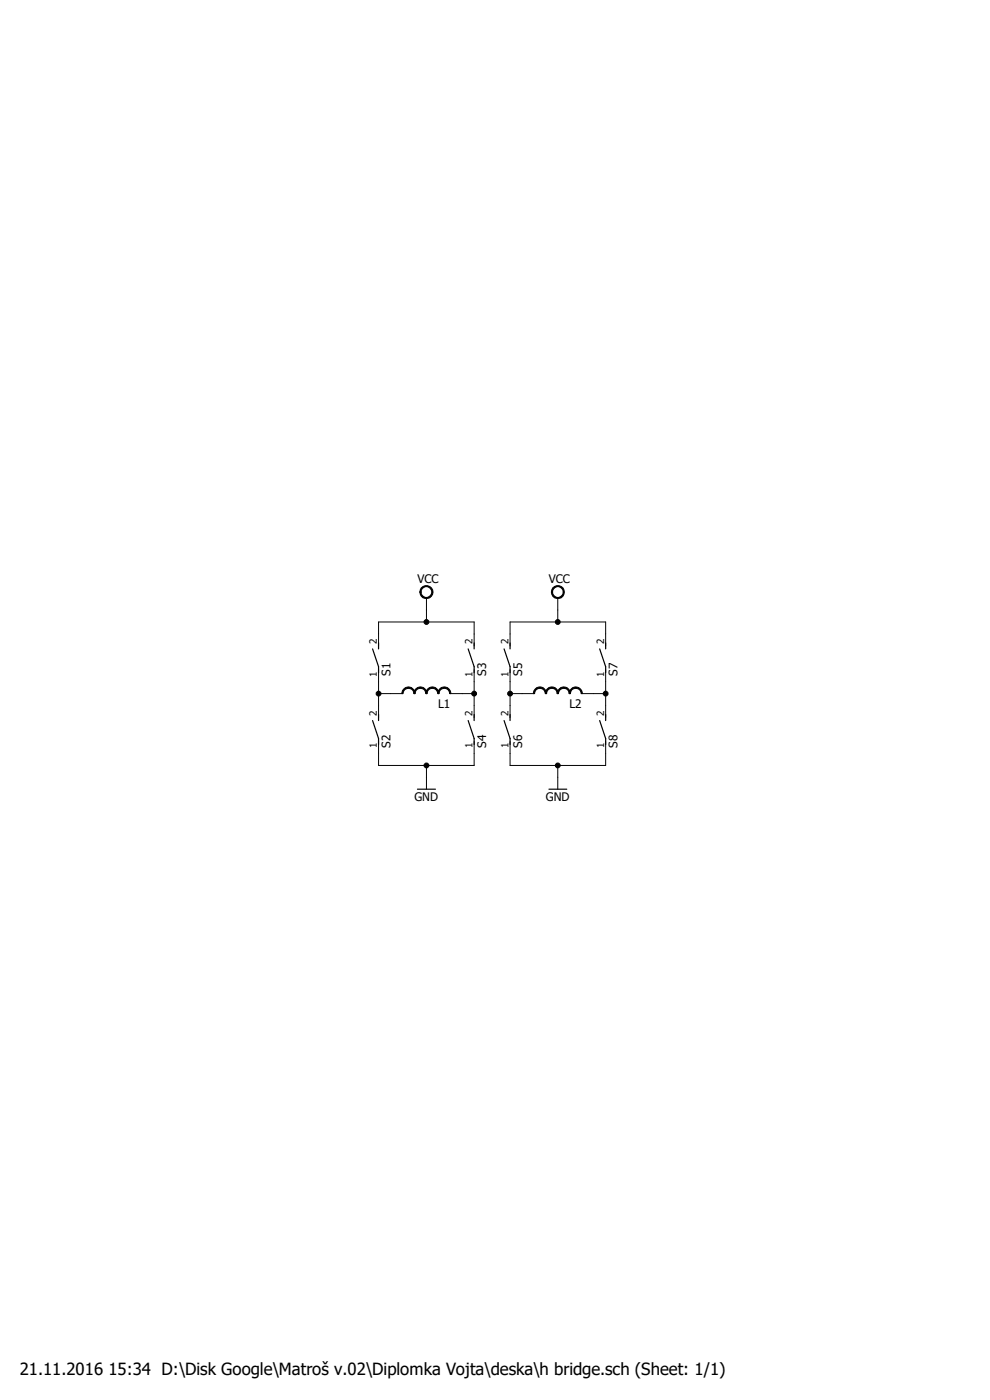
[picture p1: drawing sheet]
<svg xmlns="http://www.w3.org/2000/svg" width="210mm" height="297mm" viewBox="0 0 210 297" stroke-linecap="round" stroke-linejoin="round" font-family="sans-serif">
<path d="M78.4 121.3l53.2 49.3M131.6 121.3l-53.2 49.3" fill="none" stroke="#fff" stroke-width=".21"/>
<g fill="#000">
<path d="M89.4 124.7a1.4 1.4 0 0 1 2.2 .1 1.4 1.4 0 0 1-.7 2.1 1.4 1.4 0 0 1-1.8-1.3h.2a1.15 1.15 0 0 1 1.7-1 1.15 1.15 0 0 1 .2 2 1.15 1.15 0 0 1-1.8-.6l-.1-.4h-.2z" fill-rule="evenodd"/>
<path d="M117.3 124.7a1.38 1.38 0 0 1 2.2 .1 1.38 1.38 0 0 1-.7 2.1 1.38 1.38 0 0 1-1.8-1.3h.2a1.15 1.15 0 0 1 1.7-1 1.15 1.15 0 0 1 .2 2 1.15 1.15 0 0 1-1.8-.6l-.1-.4h-.2z" fill-rule="evenodd"/>
<path d="M85.6 146.2l.8-.4h.3v.2a1.12 1.12 0 0 0-1.2 1.2h-.2v-.3z" fill-rule="evenodd"/>
<path d="M86.7 145.8a1.45 1.45 0 0 1 1.4 1.4h-.3a1.12 1.12 0 0 0-1.1-1.2z" fill-rule="evenodd"/>
<path d="M88.2 146.2l.8-.4h.2v.2a1.12 1.12 0 0 0-1.1 1.2h-.3v-.3z" fill-rule="evenodd"/>
<path d="M89.2 145.8a1.45 1.45 0 0 1 1.4 1.4h-.3a1.12 1.12 0 0 0-1.1-1.2z" fill-rule="evenodd"/>
<path d="M90.7 146.2l.8-.4h.2v.2a1.12 1.12 0 0 0-1.1 1.2h-.3v-.3z" fill-rule="evenodd"/>
<path d="M91.7 145.8a1.45 1.45 0 0 1 1.4 1.4h-.2a1.21 1.21 0 0 0-1.2-1.2z" fill-rule="evenodd"/>
<path d="M93.3 146.2l.7-.4h.3v.2a1.12 1.12 0 0 0-1.2 1.2h-.2v-.3z" fill-rule="evenodd"/>
<path d="M94.3 145.8a1.37 1.37 0 0 1 1.3 1.4h-.2a1.12 1.12 0 0 0-1.1-1.2z" fill-rule="evenodd"/>
<path d="M113.5 146.2l.8-.4h.3v.2a1.12 1.12 0 0 0-1.2 1.2h-.2v-.3z" fill-rule="evenodd"/>
<path d="M114.6 145.8a1.45 1.45 0 0 1 1.4 1.4h-.3a1.21 1.21 0 0 0-1.1-1.2z" fill-rule="evenodd"/>
<path d="M116.1 146.2l.7-.4h.3v.2a1.12 1.12 0 0 0-1.1 1.2h-.3v-.3z" fill-rule="evenodd"/>
<path d="M117.1 145.8a1.37 1.37 0 0 1 1.3 1.4h-.2a1.12 1.12 0 0 0-1.1-1.2z" fill-rule="evenodd"/>
<path d="M118.6 146.2l.8-.4h.2v.2a1.19 1.19 0 0 0-1.2 1.2h-.2v-.3z" fill-rule="evenodd"/>
<path d="M119.6 145.8a1.37 1.37 0 0 1 1.4 1.4h-.3a1.12 1.12 0 0 0-1.1-1.2z" fill-rule="evenodd"/>
<path d="M121.2 146.2l.7-.4h.2v.2a1.12 1.12 0 0 0-1.1 1.2h-.3v-.3z" fill-rule="evenodd"/>
<path d="M122.1 145.8a1.37 1.37 0 0 1 1.4 1.4h-.2a1.12 1.12 0 0 0-1.2-1.2z" fill-rule="evenodd"/>
<circle cx="90.5" cy="132" r=".51"/>
<circle cx="118.3" cy="132" r=".51"/>
<circle cx="80.3" cy="147.2" r=".51"/>
<circle cx="100.6" cy="147.2" r=".51"/>
<circle cx="108.2" cy="147.2" r=".51"/>
<circle cx="128.5" cy="147.2" r=".51"/>
<circle cx="90.5" cy="162.4" r=".51"/>
<circle cx="118.3" cy="162.4" r=".51"/>
</g>
<g fill="none" stroke="#000" stroke-width=".21">
<path d="M80.3 137v-5h20.3v5M89.4 124.7a1.4 1.4 0 0 1 2.2 .1 1.4 1.4 0 0 1-.7 2.1 1.4 1.4 0 0 1-1.8-1.3h.2a1.15 1.15 0 0 1 1.7-1 1.15 1.15 0 0 1 .2 2 1.15 1.15 0 0 1-1.8-.6l-.1-.4h-.2zM90.5 126.9v5.1M108.2 137v-5h20.3v5M117.3 124.7a1.38 1.38 0 0 1 2.2 .1 1.38 1.38 0 0 1-.7 2.1 1.38 1.38 0 0 1-1.8-1.3h.2a1.15 1.15 0 0 1 1.7-1 1.15 1.15 0 0 1 .2 2 1.15 1.15 0 0 1-1.8-.6l-.1-.4h-.2zM118.3 126.9v5.1M80.3 147.2h5.1M80.3 142.1v10.1M80.3 157.3v5.1h20.3v-5.1M85.6 146.2l.8-.4h.3v.2a1.12 1.12 0 0 0-1.2 1.2h-.2v-.3zM86.7 145.8a1.45 1.45 0 0 1 1.4 1.4h-.3a1.12 1.12 0 0 0-1.1-1.2zM88.2 146.2l.8-.4h.2v.2a1.12 1.12 0 0 0-1.1 1.2h-.3v-.3z"/>
<path d="M89.2 145.8a1.45 1.45 0 0 1 1.4 1.4h-.3a1.12 1.12 0 0 0-1.1-1.2zM90.7 146.2l.8-.4h.2v.2a1.12 1.12 0 0 0-1.1 1.2h-.3v-.3zM91.7 145.8a1.45 1.45 0 0 1 1.4 1.4h-.2a1.21 1.21 0 0 0-1.2-1.2zM93.3 146.2l.7-.4h.3v.2a1.12 1.12 0 0 0-1.2 1.2h-.2v-.3zM94.3 145.8a1.37 1.37 0 0 1 1.3 1.4h-.2a1.12 1.12 0 0 0-1.1-1.2zM95.5 147.2h5.1M100.6 142.1v10.1M108.2 147.2h5.1M108.2 142.1v10.1M108.2 157.3v5.1h20.3v-5.1M113.5 146.2l.8-.4h.3v.2a1.12 1.12 0 0 0-1.2 1.2h-.2v-.3zM114.6 145.8a1.45 1.45 0 0 1 1.4 1.4h-.3a1.21 1.21 0 0 0-1.1-1.2z"/>
<path d="M116.1 146.2l.7-.4h.3v.2a1.12 1.12 0 0 0-1.1 1.2h-.3v-.3zM117.1 145.8a1.37 1.37 0 0 1 1.3 1.4h-.2a1.12 1.12 0 0 0-1.1-1.2zM118.6 146.2l.8-.4h.2v.2a1.19 1.19 0 0 0-1.2 1.2h-.2v-.3zM119.6 145.8a1.37 1.37 0 0 1 1.4 1.4h-.3a1.12 1.12 0 0 0-1.1-1.2zM121.2 146.2l.7-.4h.2v.2a1.12 1.12 0 0 0-1.1 1.2h-.3v-.3zM122.1 145.8a1.37 1.37 0 0 1 1.4 1.4h-.2a1.12 1.12 0 0 0-1.2-1.2zM123.4 147.2h5.1M128.5 142.1v10.1M90.5 162.4v5M118.3 162.4v5"/>
<circle cx="90.5" cy="132" r=".51"/>
<circle cx="118.3" cy="132" r=".51"/>
<circle cx="80.3" cy="147.2" r=".51"/>
<circle cx="100.6" cy="147.2" r=".51"/>
<circle cx="108.2" cy="147.2" r=".51"/>
<circle cx="128.5" cy="147.2" r=".51"/>
<circle cx="90.5" cy="162.4" r=".51"/>
<circle cx="118.3" cy="162.4" r=".51"/>
</g>
<g fill="none" stroke="#000" stroke-width=".25">
<path d="M79 137.7l1.3 3.7v1.3M80.3 136.4v1.3M99.3 137.7l1.3 3.7v1.3M100.6 136.4v1.3M106.9 137.7l1.3 3.7v1.3M108.2 136.4v1.3M127.2 137.7l1.3 3.7v1.3M128.5 136.4v1.3M79 152.9l1.3 3.8v1.2M80.3 151.6v1.3M99.3 152.9l1.3 3.8v1.2M100.6 151.6v1.3"/>
<path d="M106.9 152.9l1.3 3.8v1.2M108.2 151.6v1.3M127.2 152.9l1.3 3.8v1.2M128.5 151.6v1.3M88.6 167.4h3.8M116.5 167.4h3.7"/>
</g>
<text font-size="3.6" x="4.2" y="291.8">21.11.2016 15:34 D:\Disk Google\Matroš v.02\Diplomka Vojta\deska\h bridge.sch (Sheet: 1/1)</text>
<g font-size="2.5">
<text x="88.6" y="123.7">VCC</text>
<text x="116.5" y="123.7">VCC</text>
<text x="82.8" y="143.3" transform="rotate(-90 82.8 143.3)">S1</text>
<text x="103.1" y="143.3" transform="rotate(-90 103.1 143.3)">S3</text>
<text x="110.7" y="143.3" transform="rotate(-90 110.7 143.3)">S5</text>
<text x="131" y="143.3" transform="rotate(-90 131 143.3)">S7</text>
<text x="93" y="150.2">L1</text>
<text x="120.8" y="150.2">L2</text>
<text x="82.8" y="158.6" transform="rotate(-90 82.8 158.6)">S2</text>
<text x="103.1" y="158.6" transform="rotate(-90 103.1 158.6)">S4</text>
<text x="110.7" y="158.6" transform="rotate(-90 110.7 158.6)">S6</text>
<text x="131" y="158.6" transform="rotate(-90 131 158.6)">S8</text>
<text x="87.9" y="170">GND</text>
<text x="115.8" y="170">GND</text>
</g>
<g font-size="2.1">
<text x="80" y="136.7" transform="rotate(-90 80 136.7)">2</text>
<text x="100.2" y="136.7" transform="rotate(-90 100.2 136.7)">2</text>
<text x="107.9" y="136.7" transform="rotate(-90 107.9 136.7)">2</text>
<text x="128.1" y="136.7" transform="rotate(-90 128.1 136.7)">2</text>
<text x="80" y="143.6" transform="rotate(-90 80 143.6)">1</text>
<text x="100.2" y="143.6" transform="rotate(-90 100.2 143.6)">1</text>
<text x="107.9" y="143.6" transform="rotate(-90 107.9 143.6)">1</text>
<text x="128.1" y="143.6" transform="rotate(-90 128.1 143.6)">1</text>
<text x="80" y="151.9" transform="rotate(-90 80 151.9)">2</text>
<text x="100.2" y="151.9" transform="rotate(-90 100.2 151.9)">2</text>
<text x="107.9" y="151.9" transform="rotate(-90 107.9 151.9)">2</text>
<text x="128.1" y="151.9" transform="rotate(-90 128.1 151.9)">2</text>
<text x="80" y="158.8" transform="rotate(-90 80 158.8)">1</text>
<text x="100.2" y="158.8" transform="rotate(-90 100.2 158.8)">1</text>
<text x="107.9" y="158.8" transform="rotate(-90 107.9 158.8)">1</text>
<text x="128.1" y="158.8" transform="rotate(-90 128.1 158.8)">1</text>
</g>
</svg>
